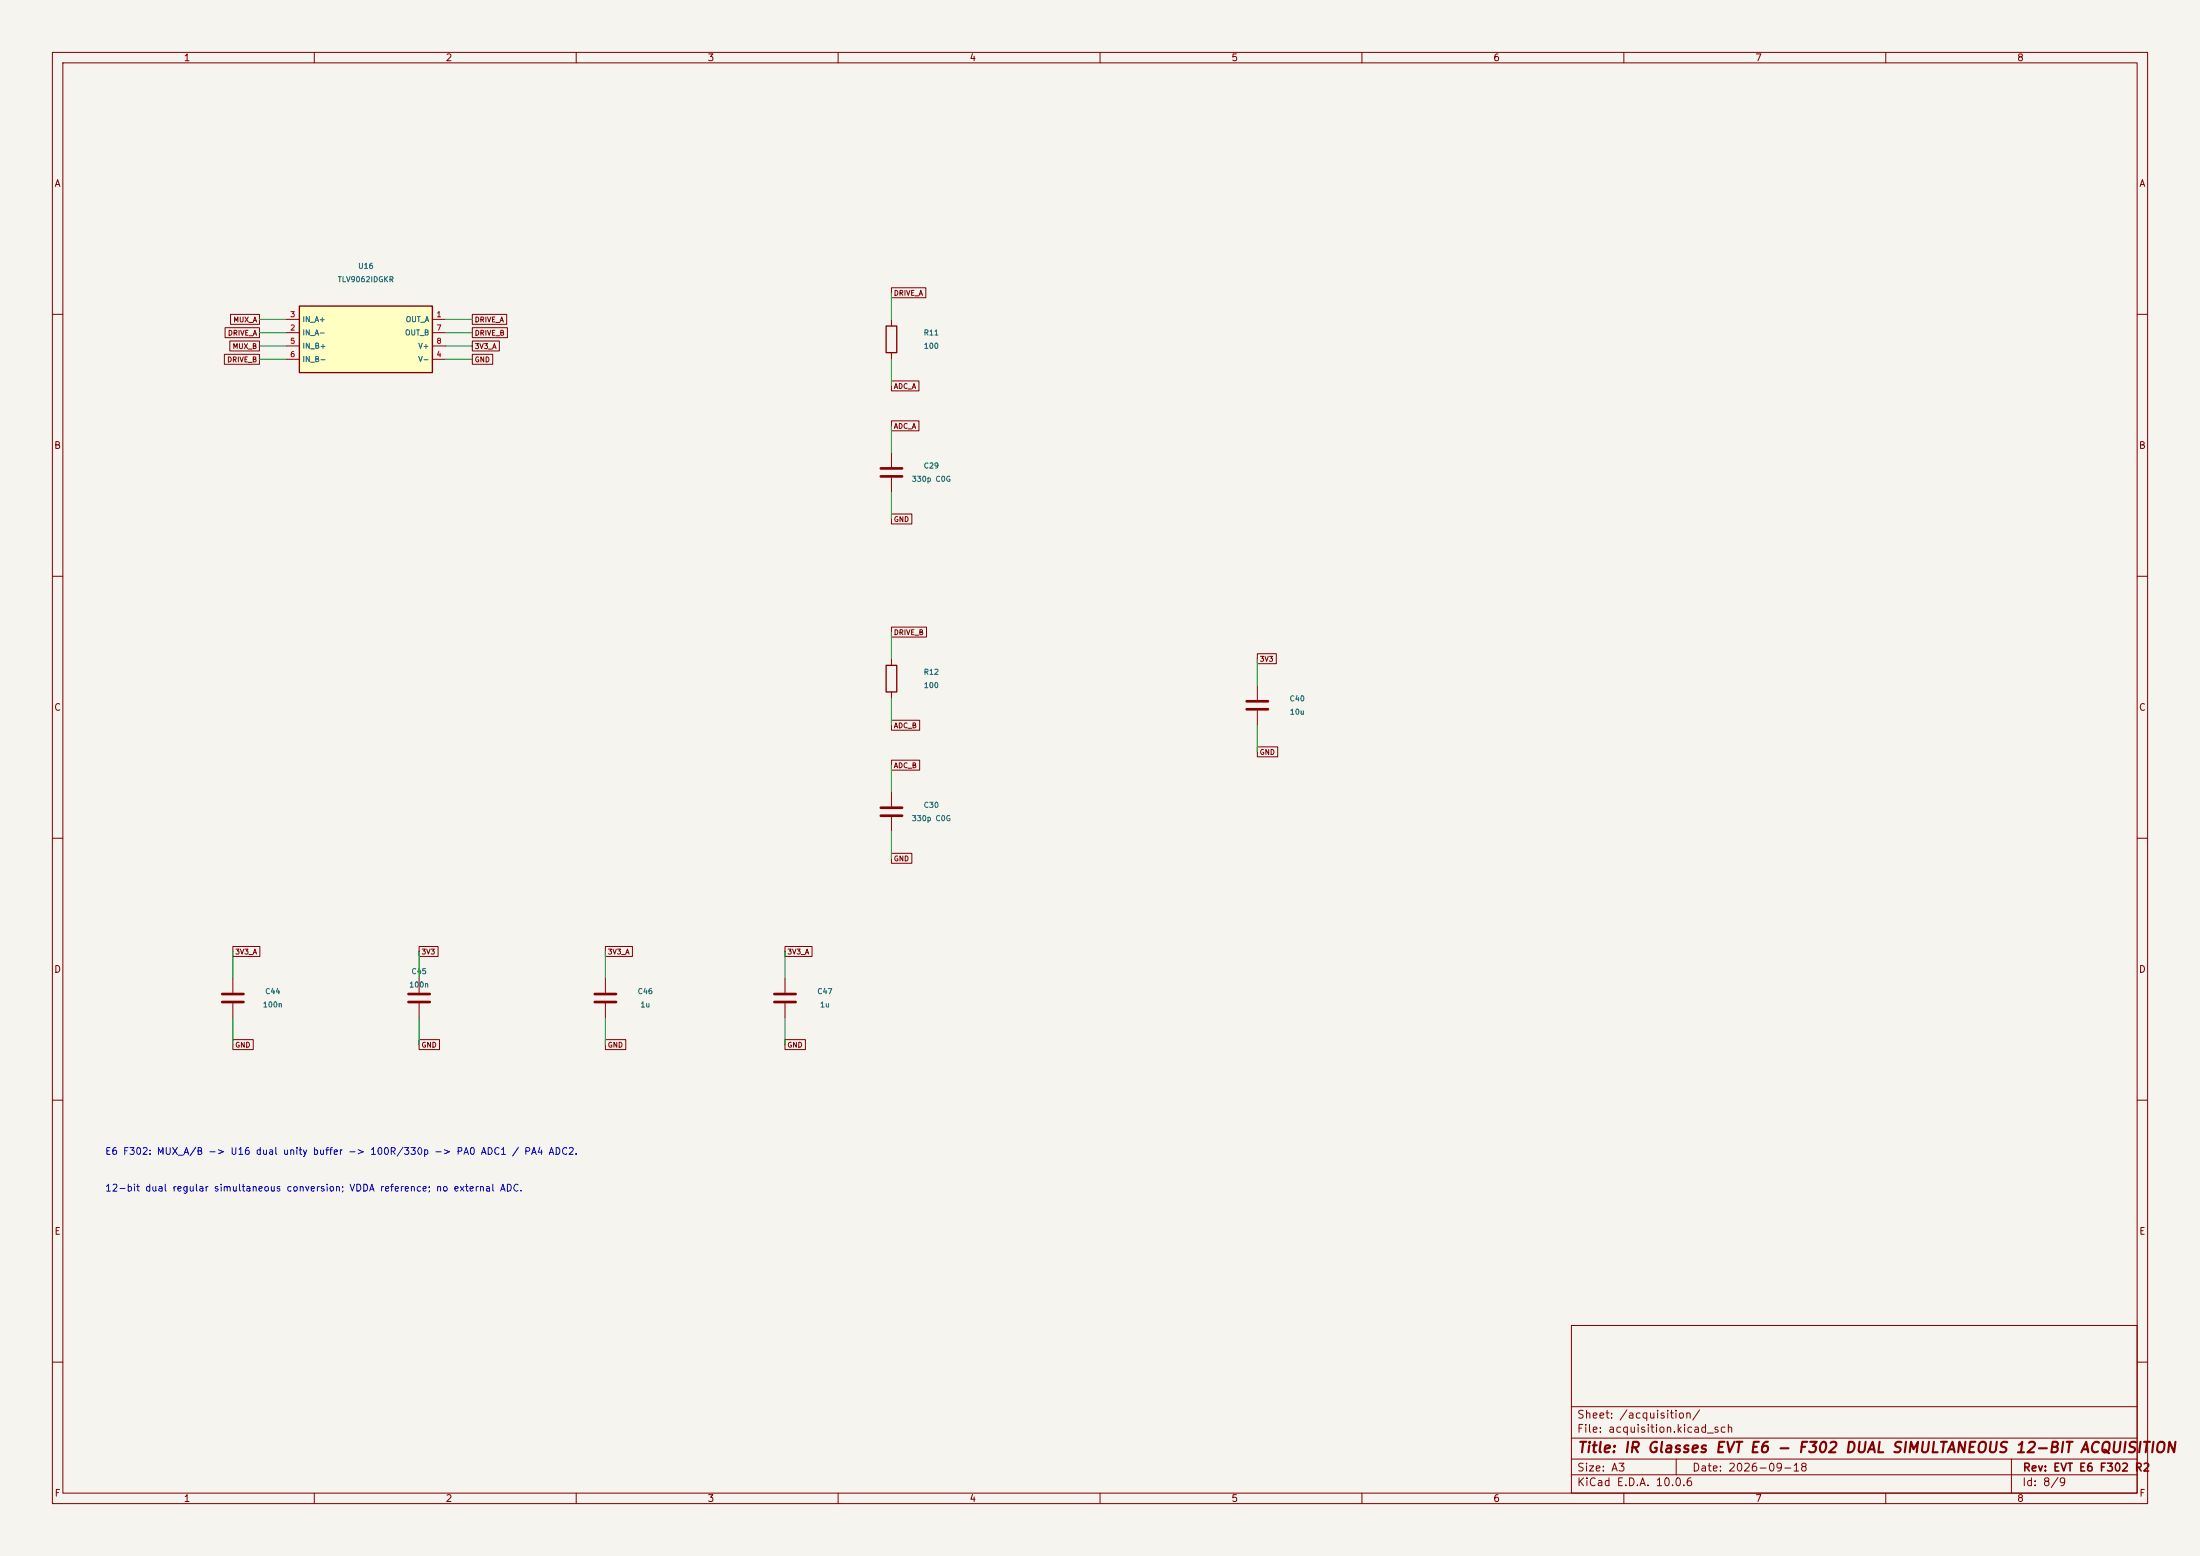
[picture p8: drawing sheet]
(kicad_sch (version 20250114) (generator "eeschema") (paper "A3") (title_block (title "IR Glasses EVT E6 - F302 DUAL SIMULTANEOUS 12-BIT ACQUISITION") (date "2026-09-18") (rev "EVT E6 F302 R2")) (lib_symbols (symbol "S:R" (pin_numbers (hide yes)) (pin_names (offset 0)) (exclude_from_sim no) (in_bom yes) (on_board yes) (in_pos_files yes) (duplicate_pin_numbers_are_jumpers no) (property "Reference" "R" (at 2.032 0 90) (show_name no) (do_not_autoplace no) (effects (font (size 1.27 1.27)))) (property "Value" "R" (at 0 0 90) (show_name no) (do_not_autoplace no) (effects (font (size 1.27 1.27)))) (property "Footprint" "" (at -1.778 0 90) (show_name no) (do_not_autoplace no) (hide yes) (effects (font (size 1.27 1.27)))) (property "Datasheet" "" (at 0 0 0) (show_name no) (do_not_autoplace no) (hide yes) (effects (font (size 1.27 1.27)))) (property "Description" "Resistor" (at 0 0 0) (show_name no) (do_not_autoplace no) (hide yes) (effects (font (size 1.27 1.27)))) (property "ki_keywords" "R res resistor" (at 0 0 0) (show_name no) (do_not_autoplace no) (hide yes) (effects (font (size 1.27 1.27)))) (property "ki_fp_filters" "0402 R_*" (at 0 0 0) (show_name no) (do_not_autoplace no) (hide yes) (effects (font (size 1.27 1.27)))) (symbol "R_0_1" (rectangle (start -1.016 -2.54) (end 1.016 2.54) (stroke (width 0.254) (type default)) (fill (type none)))) (symbol "R_1_1" (pin passive line (at 0 3.81 270) (length 1.27) (name "" (effects (font (size 1.27 1.27)))) (number "1" (effects (font (size 1.27 1.27))))) (pin passive line (at 0 -3.81 90) (length 1.27) (name "" (effects (font (size 1.27 1.27)))) (number "2" (effects (font (size 1.27 1.27)))))) (embedded_fonts no)) (symbol "S:AD7386BCPZ" (pin_names (offset 0.508)) (in_bom yes) (on_board yes) (property "Reference" "U" (at 0 16.509999999999998 0) (effects (font (size 1.27 1.27)))) (property "Value" "AD7386BCPZ" (at 0 13.969999999999999 0) (effects (font (size 1.27 1.27)))) (property "Footprint" "IC:LFCSP-16_3x3mm_P0.5mm_EP1.1x1.1mm" (at 0 0 0) (effects (font (size 1.27 1.27)) hide)) (symbol "AD7386BCPZ_0_1" (rectangle (start -12.7 12.7) (end 12.7 -12.7) (stroke (width 0.254) (type default)) (fill (type background)))) (symbol "AD7386BCPZ_1_1" (pin input line (at -15.24 10.16 0) (length 2.54) (name "AINA0" (effects (font (size 1.0 1.0)))) (number "8" (effects (font (size 1 1))))) (pin input line (at -15.24 7.619999999999999 0) (length 2.54) (name "AINA1" (effects (font (size 1.0 1.0)))) (number "7" (effects (font (size 1 1))))) (pin input line (at -15.24 5.079999999999999 0) (length 2.54) (name "AINB0" (effects (font (size 1.0 1.0)))) (number "6" (effects (font (size 1 1))))) (pin input line (at -15.24 2.539999999999999 0) (length 2.54) (name "AINB1" (effects (font (size 1.0 1.0)))) (number "5" (effects (font (size 1 1))))) (pin passive line (at -15.24 0.0 0) (length 2.54) (name "REFIO" (effects (font (size 1.0 1.0)))) (number "11" (effects (font (size 1 1))))) (pin passive line (at -15.24 -2.540000000000001 0) (length 2.54) (name "REFCAP" (effects (font (size 1.0 1.0)))) (number "9" (effects (font (size 1 1))))) (pin passive line (at -15.24 -5.080000000000002 0) (length 2.54) (name "REGCAP" (effects (font (size 1.0 1.0)))) (number "3" (effects (font (size 1 1))))) (pin power_in line (at -15.24 -7.620000000000001 0) (length 2.54) (name "VCC" (effects (font (size 1.0 1.0)))) (number "4" (effects (font (size 1 1))))) (pin power_in line (at -15.24 -10.16 0) (length 2.54) (name "VLOGIC" (effects (font (size 1.0 1.0)))) (number "2" (effects (font (size 1 1))))) (pin input line (at 15.24 10.16 180) (length 2.54) (name "CS_N" (effects (font (size 1.0 1.0)))) (number "12" (effects (font (size 1 1))))) (pin input line (at 15.24 7.619999999999999 180) (length 2.54) (name "SCLK" (effects (font (size 1.0 1.0)))) (number "16" (effects (font (size 1 1))))) (pin input line (at 15.24 5.079999999999999 180) (length 2.54) (name "SDI" (effects (font (size 1.0 1.0)))) (number "15" (effects (font (size 1 1))))) (pin output line (at 15.24 2.539999999999999 180) (length 2.54) (name "SDOA" (effects (font (size 1.0 1.0)))) (number "13" (effects (font (size 1 1))))) (pin output line (at 15.24 0.0 180) (length 2.54) (name "SDOB_ALERT" (effects (font (size 1.0 1.0)))) (number "14" (effects (font (size 1 1))))) (pin power_in line (at 15.24 -2.540000000000001 180) (length 2.54) (name "GND" (effects (font (size 1.0 1.0)))) (number "1" (effects (font (size 1 1))))) (pin power_in line (at 15.24 -5.080000000000002 180) (length 2.54) (name "GND" (effects (font (size 1.0 1.0)))) (number "10" (effects (font (size 1 1))))) (pin power_in line (at 15.24 -7.620000000000001 180) (length 2.54) (name "EP" (effects (font (size 1.0 1.0)))) (number "17" (effects (font (size 1 1))))))) (symbol "S:TLV9062IDGKR" (pin_names (offset 0.508)) (in_bom yes) (on_board yes) (property "Reference" "U" (at 0 10.16 0) (effects (font (size 1.27 1.27)))) (property "Value" "TLV9062IDGKR" (at 0 7.619999999999999 0) (effects (font (size 1.27 1.27)))) (property "Footprint" "IC:VSSOP-8_3x3mm_P0.65mm" (at 0 0 0) (effects (font (size 1.27 1.27)) hide)) (symbol "TLV9062IDGKR_0_1" (rectangle (start -12.7 6.35) (end 12.7 -6.35) (stroke (width 0.254) (type default)) (fill (type background)))) (symbol "TLV9062IDGKR_1_1" (pin input line (at -15.24 3.8099999999999996 0) (length 2.54) (name "IN_A+" (effects (font (size 1.0 1.0)))) (number "3" (effects (font (size 1 1))))) (pin input line (at -15.24 1.2699999999999996 0) (length 2.54) (name "IN_A-" (effects (font (size 1.0 1.0)))) (number "2" (effects (font (size 1 1))))) (pin input line (at -15.24 -1.2700000000000005 0) (length 2.54) (name "IN_B+" (effects (font (size 1.0 1.0)))) (number "5" (effects (font (size 1 1))))) (pin input line (at -15.24 -3.8100000000000005 0) (length 2.54) (name "IN_B-" (effects (font (size 1.0 1.0)))) (number "6" (effects (font (size 1 1))))) (pin output line (at 15.24 3.8099999999999996 180) (length 2.54) (name "OUT_A" (effects (font (size 1.0 1.0)))) (number "1" (effects (font (size 1 1))))) (pin output line (at 15.24 1.2699999999999996 180) (length 2.54) (name "OUT_B" (effects (font (size 1.0 1.0)))) (number "7" (effects (font (size 1 1))))) (pin power_in line (at 15.24 -1.2700000000000005 180) (length 2.54) (name "V+" (effects (font (size 1.0 1.0)))) (number "8" (effects (font (size 1 1))))) (pin power_in line (at 15.24 -3.8100000000000005 180) (length 2.54) (name "V-" (effects (font (size 1.0 1.0)))) (number "4" (effects (font (size 1 1))))))) (symbol "S:C" (pin_numbers (hide yes)) (pin_names (offset 0.254)) (exclude_from_sim no) (in_bom yes) (on_board yes) (in_pos_files yes) (duplicate_pin_numbers_are_jumpers no) (property "Reference" "C" (at 0.635 2.54 0) (show_name no) (do_not_autoplace no) (effects (font (size 1.27 1.27)) (justify left))) (property "Value" "C" (at 0.635 -2.54 0) (show_name no) (do_not_autoplace no) (effects (font (size 1.27 1.27)) (justify left))) (property "Footprint" "" (at 0.9652 -3.81 0) (show_name no) (do_not_autoplace no) (hide yes) (effects (font (size 1.27 1.27)))) (property "Datasheet" "" (at 0 0 0) (show_name no) (do_not_autoplace no) (hide yes) (effects (font (size 1.27 1.27)))) (property "Description" "Unpolarized capacitor" (at 0 0 0) (show_name no) (do_not_autoplace no) (hide yes) (effects (font (size 1.27 1.27)))) (property "ki_keywords" "cap capacitor" (at 0 0 0) (show_name no) (do_not_autoplace no) (hide yes) (effects (font (size 1.27 1.27)))) (property "ki_fp_filters" "0402 0603 1210 C_*" (at 0 0 0) (show_name no) (do_not_autoplace no) (hide yes) (effects (font (size 1.27 1.27)))) (symbol "C_0_1" (polyline (pts (xy -2.032 0.762) (xy 2.032 0.762)) (stroke (width 0.508) (type default)) (fill (type none))) (polyline (pts (xy -2.032 -0.762) (xy 2.032 -0.762)) (stroke (width 0.508) (type default)) (fill (type none)))) (symbol "C_1_1" (pin passive line (at 0 3.81 270) (length 2.794) (name "" (effects (font (size 1.27 1.27)))) (number "1" (effects (font (size 1.27 1.27))))) (pin passive line (at 0 -3.81 90) (length 2.794) (name "" (effects (font (size 1.27 1.27)))) (number "2" (effects (font (size 1.27 1.27)))))) (embedded_fonts no))) (embedded_fonts no) (symbol (lib_id "S:R") (at 170.18 64.77 0) (unit 1) (in_bom yes) (on_board yes) (dnp no) (property "Reference" "R11" (at 177.8 63.49999999999999 0) (effects (font (size 1.0 1.0)))) (property "Value" "100" (at 177.8 66.03999999999999 0) (effects (font (size 1.0 1.0)))) (property "Footprint" "R:0402" (at 170.18 64.77 0) (effects (font (size 1 1)) hide)) (property "MPN" "RC0402FR-07100RL" (at 170.18 64.77 0) (effects (font (size 1 1)) hide)) (property "Manufacturer" "YAGEO" (at 170.18 64.77 0) (effects (font (size 1 1)) hide)) (pin "1") (pin "2") (property "LCSC" "C106232" (at 177.8 63.49999999999999 0) (effects (font (size 1.0 1.0)) hide))) (wire (pts (xy 170.18 60.96) (xy 170.18 55.88)) (stroke (width 0) (type default))) (global_label "DRIVE_A" (shape passive) (at 170.18 55.88 0) (effects (font (size 0.95 0.95)) (justify left))) (wire (pts (xy 170.18 68.58) (xy 170.18 73.66)) (stroke (width 0) (type default))) (global_label "ADC_A" (shape passive) (at 170.18 73.66 0) (effects (font (size 0.95 0.95)) (justify left))) (symbol (lib_id "S:R") (at 170.18 129.54 0) (unit 1) (in_bom yes) (on_board yes) (dnp no) (property "Reference" "R12" (at 177.8 128.26999999999998 0) (effects (font (size 1.0 1.0)))) (property "Value" "100" (at 177.8 130.81 0) (effects (font (size 1.0 1.0)))) (property "Footprint" "R:0402" (at 170.18 129.54 0) (effects (font (size 1 1)) hide)) (property "MPN" "RC0402FR-07100RL" (at 170.18 129.54 0) (effects (font (size 1 1)) hide)) (property "Manufacturer" "YAGEO" (at 170.18 129.54 0) (effects (font (size 1 1)) hide)) (pin "1") (pin "2") (property "LCSC" "C106232" (at 177.8 128.26999999999998 0) (effects (font (size 1.0 1.0)) hide))) (wire (pts (xy 170.18 125.73) (xy 170.18 120.65)) (stroke (width 0) (type default))) (global_label "DRIVE_B" (shape passive) (at 170.18 120.65 0) (effects (font (size 0.95 0.95)) (justify left))) (wire (pts (xy 170.18 133.35) (xy 170.18 138.43)) (stroke (width 0) (type default))) (global_label "ADC_B" (shape passive) (at 170.18 138.43 0) (effects (font (size 0.95 0.95)) (justify left))) (symbol (lib_id "S:C") (at 170.18 90.17 0) (unit 1) (in_bom yes) (on_board yes) (dnp no) (property "Reference" "C29" (at 177.8 88.9 0) (effects (font (size 1.0 1.0)))) (property "Value" "330p C0G" (at 177.8 91.44 0) (effects (font (size 1.0 1.0)))) (property "Footprint" "C:0402" (at 170.18 90.17 0) (effects (font (size 1 1)) hide)) (property "MPN" "GRM1555C1H331JA01D" (at 170.18 90.17 0) (effects (font (size 1 1)) hide)) (property "Manufacturer" "Murata" (at 170.18 90.17 0) (effects (font (size 1 1)) hide)) (pin "1") (pin "2") (property "LCSC" "C76965" (at 177.8 88.9 0) (effects (font (size 1.0 1.0)) hide))) (wire (pts (xy 170.18 86.36) (xy 170.18 81.28)) (stroke (width 0) (type default))) (global_label "ADC_A" (shape passive) (at 170.18 81.28 0) (effects (font (size 0.95 0.95)) (justify left))) (wire (pts (xy 170.18 93.98) (xy 170.18 99.06)) (stroke (width 0) (type default))) (global_label "GND" (shape passive) (at 170.18 99.06 0) (effects (font (size 0.95 0.95)) (justify left))) (symbol (lib_id "S:C") (at 170.18 154.94 0) (unit 1) (in_bom yes) (on_board yes) (dnp no) (property "Reference" "C30" (at 177.8 153.67 0) (effects (font (size 1.0 1.0)))) (property "Value" "330p C0G" (at 177.8 156.21 0) (effects (font (size 1.0 1.0)))) (property "Footprint" "C:0402" (at 170.18 154.94 0) (effects (font (size 1 1)) hide)) (property "MPN" "GRM1555C1H331JA01D" (at 170.18 154.94 0) (effects (font (size 1 1)) hide)) (property "Manufacturer" "Murata" (at 170.18 154.94 0) (effects (font (size 1 1)) hide)) (pin "1") (pin "2") (property "LCSC" "C76965" (at 177.8 153.67 0) (effects (font (size 1.0 1.0)) hide))) (wire (pts (xy 170.18 151.13) (xy 170.18 146.05)) (stroke (width 0) (type default))) (global_label "ADC_B" (shape passive) (at 170.18 146.05 0) (effects (font (size 0.95 0.95)) (justify left))) (wire (pts (xy 170.18 158.75) (xy 170.18 163.83)) (stroke (width 0) (type default))) (global_label "GND" (shape passive) (at 170.18 163.83 0) (effects (font (size 0.95 0.95)) (justify left))) (symbol (lib_id "S:C") (at 240.03 134.62 0) (unit 1) (in_bom yes) (on_board yes) (dnp no) (property "Reference" "C40" (at 247.65 133.35 0) (effects (font (size 1.0 1.0)))) (property "Value" "10u" (at 247.65 135.89000000000001 0) (effects (font (size 1.0 1.0)))) (property "Footprint" "C:0603" (at 240.03 134.62 0) (effects (font (size 1 1)) hide)) (property "MPN" "CL10A106KP8NNNC" (at 240.03 134.62 0) (effects (font (size 1 1)) hide)) (property "Manufacturer" "Samsung Electro-Mechanics" (at 240.03 134.62 0) (effects (font (size 1 1)) hide)) (pin "1") (pin "2") (property "LCSC" "C19702" (at 247.65 133.35 0) (effects (font (size 1.0 1.0)) hide))) (wire (pts (xy 240.03 130.81) (xy 240.03 125.73)) (stroke (width 0) (type default))) (global_label "3V3" (shape passive) (at 240.03 125.73 0) (effects (font (size 0.95 0.95)) (justify left))) (wire (pts (xy 240.03 138.43) (xy 240.03 143.51)) (stroke (width 0) (type default))) (global_label "GND" (shape passive) (at 240.03 143.51 0) (effects (font (size 0.95 0.95)) (justify left))) (symbol (lib_id "S:C") (at 44.45 190.5 0) (unit 1) (in_bom yes) (on_board yes) (dnp no) (property "Reference" "C44" (at 52.07 189.23 0) (effects (font (size 1.0 1.0)))) (property "Value" "100n" (at 52.07 191.77 0) (effects (font (size 1.0 1.0)))) (property "Footprint" "C:0402" (at 44.45 190.5 0) (effects (font (size 1 1)) hide)) (property "MPN" "CL05B104KO5NNNC" (at 44.45 190.5 0) (effects (font (size 1 1)) hide)) (property "Manufacturer" "Samsung Electro-Mechanics" (at 44.45 190.5 0) (effects (font (size 1 1)) hide)) (pin "1") (pin "2") (property "LCSC" "C1525" (at 52.07 189.23 0) (effects (font (size 1.0 1.0)) hide))) (wire (pts (xy 44.45 186.69) (xy 44.45 181.61)) (stroke (width 0) (type default))) (global_label "3V3_A" (shape passive) (at 44.45 181.61 0) (effects (font (size 0.95 0.95)) (justify left))) (wire (pts (xy 44.45 194.31) (xy 44.45 199.39)) (stroke (width 0) (type default))) (global_label "GND" (shape passive) (at 44.45 199.39 0) (effects (font (size 0.95 0.95)) (justify left))) (symbol (lib_id "S:C") (at 115.57000000000001 190.5 0) (unit 1) (in_bom yes) (on_board yes) (dnp no) (property "Reference" "C46" (at 123.19000000000001 189.23 0) (effects (font (size 1.0 1.0)))) (property "Value" "1u" (at 123.19000000000001 191.77 0) (effects (font (size 1.0 1.0)))) (property "Footprint" "C:0402" (at 115.57000000000001 190.5 0) (effects (font (size 1 1)) hide)) (property "MPN" "TCC0402X7R105K160AT" (at 115.57000000000001 190.5 0) (effects (font (size 1 1)) hide)) (property "Manufacturer" "CCTC" (at 115.57000000000001 190.5 0) (effects (font (size 1 1)) hide)) (pin "1") (pin "2") (property "LCSC" "C49210445" (at 123.19000000000001 189.23 0) (effects (font (size 1.0 1.0)) hide))) (wire (pts (xy 115.57 186.69) (xy 115.57 181.61)) (stroke (width 0) (type default))) (global_label "3V3_A" (shape passive) (at 115.57 181.61 0) (effects (font (size 0.95 0.95)) (justify left))) (wire (pts (xy 115.57 194.31) (xy 115.57 199.39)) (stroke (width 0) (type default))) (global_label "GND" (shape passive) (at 115.57 199.39 0) (effects (font (size 0.95 0.95)) (justify left))) (symbol (lib_id "S:C") (at 149.86 190.5 0) (unit 1) (in_bom yes) (on_board yes) (dnp no) (property "Reference" "C47" (at 157.48000000000002 189.23 0) (effects (font (size 1.0 1.0)))) (property "Value" "1u" (at 157.48000000000002 191.77 0) (effects (font (size 1.0 1.0)))) (property "Footprint" "C:0402" (at 149.86 190.5 0) (effects (font (size 1 1)) hide)) (property "MPN" "TCC0402X7R105K160AT" (at 149.86 190.5 0) (effects (font (size 1 1)) hide)) (property "Manufacturer" "CCTC" (at 149.86 190.5 0) (effects (font (size 1 1)) hide)) (pin "1") (pin "2") (property "LCSC" "C49210445" (at 157.48000000000002 189.23 0) (effects (font (size 1.0 1.0)) hide))) (wire (pts (xy 149.86 186.69) (xy 149.86 181.61)) (stroke (width 0) (type default))) (global_label "3V3_A" (shape passive) (at 149.86 181.61 0) (effects (font (size 0.95 0.95)) (justify left))) (wire (pts (xy 149.86 194.31) (xy 149.86 199.39)) (stroke (width 0) (type default))) (global_label "GND" (shape passive) (at 149.86 199.39 0) (effects (font (size 0.95 0.95)) (justify left))) (symbol (lib_id "S:TLV9062IDGKR") (at 69.85 64.77 0) (unit 1) (in_bom yes) (on_board yes) (dnp no) (property "Reference" "U16" (at 69.85 50.8 0) (effects (font (size 1 1)))) (property "Value" "TLV9062IDGKR" (at 69.85 53.339999999999996 0) (effects (font (size 1 1)))) (property "Footprint" "IC:VSSOP-8_3x3mm_P0.65mm" (at 69.85 53.339999999999996 0) (effects (font (size 1 1)) hide)) (property "MPN" "TLV9062IDGKR" (at 69.85 53.339999999999996 0) (effects (font (size 1 1)) hide)) (property "Manufacturer" "Texas Instruments" (at 69.85 53.339999999999996 0) (effects (font (size 1 1)) hide)) (property "LCSC" "C398356" (at 69.85 53.339999999999996 0) (effects (font (size 1 1)) hide)) (pin "3") (pin "2") (pin "5") (pin "6") (pin "1") (pin "7") (pin "8") (pin "4")) (wire (pts (xy 54.61 60.96) (xy 49.53 60.96)) (stroke (width 0) (type default))) (global_label "MUX_A" (shape passive) (at 49.53 60.96 180) (effects (font (size 0.95 0.95)) (justify right))) (wire (pts (xy 54.61 63.5) (xy 49.53 63.5)) (stroke (width 0) (type default))) (global_label "DRIVE_A" (shape passive) (at 49.53 63.5 180) (effects (font (size 0.95 0.95)) (justify right))) (wire (pts (xy 54.61 66.04) (xy 49.53 66.04)) (stroke (width 0) (type default))) (global_label "MUX_B" (shape passive) (at 49.53 66.04 180) (effects (font (size 0.95 0.95)) (justify right))) (wire (pts (xy 54.61 68.58) (xy 49.53 68.58)) (stroke (width 0) (type default))) (global_label "DRIVE_B" (shape passive) (at 49.53 68.58 180) (effects (font (size 0.95 0.95)) (justify right))) (wire (pts (xy 85.09 60.96) (xy 90.17 60.96)) (stroke (width 0) (type default))) (global_label "DRIVE_A" (shape passive) (at 90.17 60.96 0) (effects (font (size 0.95 0.95)) (justify left))) (wire (pts (xy 85.09 63.5) (xy 90.17 63.5)) (stroke (width 0) (type default))) (global_label "DRIVE_B" (shape passive) (at 90.17 63.5 0) (effects (font (size 0.95 0.95)) (justify left))) (wire (pts (xy 85.09 66.04) (xy 90.17 66.04)) (stroke (width 0) (type default))) (global_label "3V3_A" (shape passive) (at 90.17 66.04 0) (effects (font (size 0.95 0.95)) (justify left))) (wire (pts (xy 85.09 68.58) (xy 90.17 68.58)) (stroke (width 0) (type default))) (global_label "GND" (shape passive) (at 90.17 68.58 0) (effects (font (size 0.95 0.95)) (justify left))) (symbol (lib_id "S:C") (at 80.01 190.5 0) (unit 1) (in_bom yes) (on_board yes) (dnp no) (property "Reference" "C45" (at 80.01 185.42 0) (effects (font (size 1 1)))) (property "Value" "100n" (at 80.01 187.96 0) (effects (font (size 1 1)))) (property "Footprint" "C:0402" (at 80.01 187.96 0) (effects (font (size 1 1)) hide)) (property "MPN" "CL05B104KO5NNNC" (at 80.01 187.96 0) (effects (font (size 1 1)) hide)) (property "Manufacturer" "Samsung Electro-Mechanics" (at 80.01 187.96 0) (effects (font (size 1 1)) hide)) (property "LCSC" "C1525" (at 80.01 187.96 0) (effects (font (size 1 1)) hide)) (pin "1") (pin "2")) (wire (pts (xy 80.01 186.69) (xy 80.01 181.61)) (stroke (width 0) (type default))) (global_label "3V3" (shape passive) (at 80.01 181.61 0) (effects (font (size 0.95 0.95)) (justify left))) (wire (pts (xy 80.01 194.31) (xy 80.01 199.39)) (stroke (width 0) (type default))) (global_label "GND" (shape passive) (at 80.01 199.39 0) (effects (font (size 0.95 0.95)) (justify left))) (text "E6 F302: MUX_A/B -> U16 dual unity buffer -> 100R/330p -> PA0 ADC1 / PA4 ADC2." (at 20 220 0) (effects (font (size 1.3 1.3)) (justify left))) (text "12-bit dual regular simultaneous conversion; VDDA reference; no external ADC." (at 20 227 0) (effects (font (size 1.3 1.3)) (justify left))))
